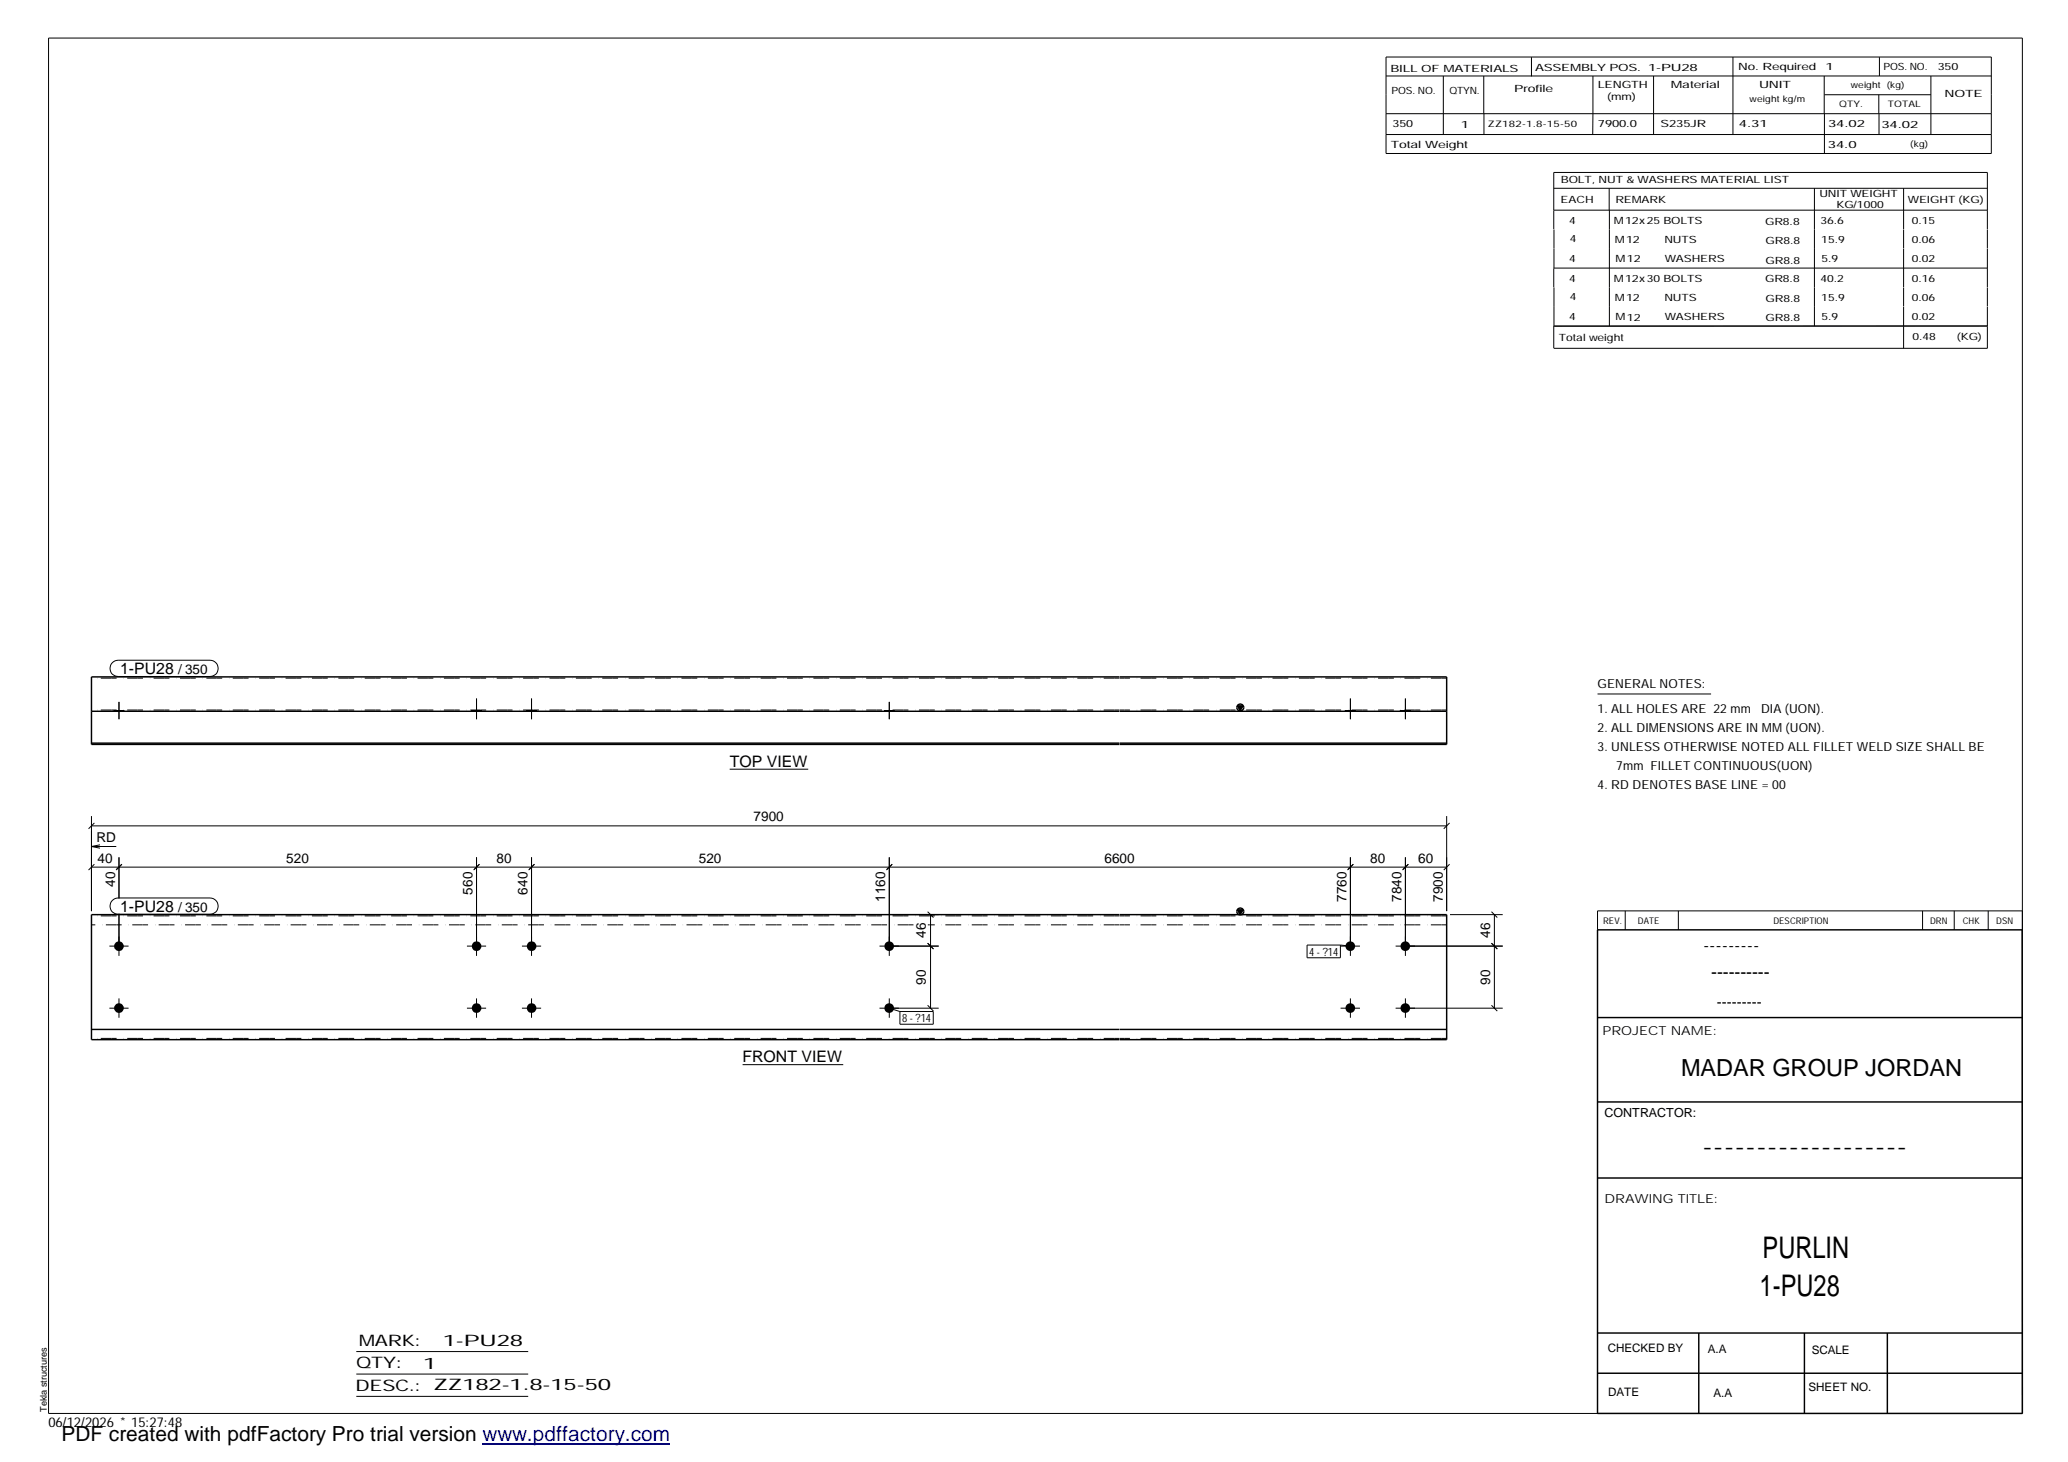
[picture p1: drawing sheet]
<svg xmlns="http://www.w3.org/2000/svg" width="420mm" height="297mm" viewBox="0 0 420 297" stroke-linecap="round" stroke-linejoin="round" font-family="sans-serif">
<g fill="#000">
<path d="M251.4 143.4h1.2l-.6 1zM251.4 184.9h1.2l-.6 .9z"/>
<path d="M23.2 144.3h1.9v.2h-1.9z" fill-rule="evenodd"/>
<path d="M23.2 144.3h1.9v.2h-1.9z" fill-rule="evenodd"/>
<path d="M95.8 144.3h2v.2h-2z" fill-rule="evenodd"/>
<path d="M95.8 144.3h2v.2h-2z" fill-rule="evenodd"/>
<path d="M107 144.3h2v.2h-2z" fill-rule="evenodd"/>
<path d="M107 144.3h2v.2h-2z" fill-rule="evenodd"/>
<path d="M179.7 144.3h2v.2h-2z" fill-rule="evenodd"/>
<path d="M179.7 144.3h2v.2h-2z" fill-rule="evenodd"/>
<path d="M273.3 144.3h2v.2h-2z" fill-rule="evenodd"/>
<path d="M273.3 144.3h2v.2h-2z" fill-rule="evenodd"/>
<path d="M284.5 144.3h2v.2h-2z" fill-rule="evenodd"/>
<path d="M284.5 144.3h2v.2h-2z" fill-rule="evenodd"/>
<circle cx="24.2" cy="192.2" r=".97"/>
<circle cx="96.8" cy="192.2" r=".99"/>
<circle cx="108" cy="192.2" r=".99"/>
<circle cx="180.7" cy="192.3" r=".98"/>
<circle cx="274.3" cy="192.3" r=".98"/>
<circle cx="285.5" cy="192.3" r=".98"/>
<circle cx="24.2" cy="204.8" r=".97"/>
<circle cx="96.8" cy="204.8" r=".99"/>
<circle cx="108" cy="204.8" r=".99"/>
<circle cx="180.7" cy="204.8" r=".98"/>
<circle cx="274.3" cy="204.8" r=".98"/>
<circle cx="285.5" cy="204.8" r=".98"/>
</g>
<g fill="none" stroke="#000" stroke-width=".2">
<path d="M9.9 7.7h401v279.5h-401zM281.6 11.6h123v19.6h-123zM281.6 15.4h123M293.2 15.4v11.9M301.5 15.4v7.7M311.1 11.6v3.9M323.6 15.4v11.9M336 15.4v11.9M352.1 11.6v15.7M370.6 15.4v7.7M370.7 19.2h21.6M381.7 19.2v3.9"/>
<path d="M381.8 11.6v3.8M392.3 15.4v11.9M281.6 23.1h123M281.6 27.3h123M301.5 23.1v4.2M315.7 38.3h88.1M326.9 38.3v4.4M368.6 38.3v27.9M370.7 23.1v8.1M381.8 23.1v4.2M386.8 38.3v8.3M315.7 42.7h88.1"/>
<path d="M315.7 46.6v-11.6h88.1v11.6M315.7 54.5v3.9M315.7 54.5h88.1M315.7 46.6v7.9M315.7 58.4v7.8M327 42.7v23.5M386.8 46.6v3.9M386.8 50.6v7.7M386.8 58.4v3.9M403.8 46.6v3.9M403.8 50.6v7.7M403.8 58.4v3.9"/>
<path d="M386.8 62.3v8.5M403.8 62.3v8.5h-88.1M403.8 66.2h-88.1v4.5M22.8 134.6l.6-.3 .6-.2h18.7a1.65 1.65 0 0 1 1.6 1.7 1.65 1.65 0 0 1-1.6 1.6h-18.7a1.65 1.65 0 0 1-1.5-1 1.65 1.65 0 0 1 .3-1.8zM23.2 144.3v.2M24.2 142.6v3.5M25.1 144.3v.2M95.8 144.3v.2M96.8 141.9v4.2M97.8 144.3v.2M107 144.3v.2M108 141.9v4.2"/>
<path d="M109 144.3v.2M148.3 156.3h15.9M179.7 144.3v.2M180.7 142.6v3.5M181.7 144.3v.2M273.3 144.3v.2M274.4 141.9v4.2M275.3 144.3v.2M284.5 144.3v.2M285.5 141.9v4.2M286.5 144.3v.2M324.6 141h23"/>
<path d="M18.6 167.8h275.3M18.6 165.8v19.3M18.6 176.2h275.3M18.6 172l1.7 .3M18.6 172h5M19.2 167.2l-1.2 1.2M19.2 175.6l-1.2 1.2M20.3 171.6l-1.7 .4M23.7 176.6l1.1-1-1.2 1.2M24.2 174.2v8.3M96.8 174.2v20M97.4 175.6l-1.2 1.2"/>
<path d="M108 174.2v20M108.6 175.6l-1.2 1.2M180.2 176.6l1.1-1-1.2 1.2M180.7 174.2v20M273.9 176.6l1.1-1-1.2 1.2M274.4 174.2v20M285 176.6l1.1-1-1.2 1.2M285.5 174.2v20M293.9 165.8v19.3M294.5 167.2l-1.2 1.2M294.5 175.6l-1.2 1.2M22.2 192.2h3.9"/>
<path d="M22.8 183l.6-.4 .6-.2h18.7a1.65 1.65 0 0 1 1.6 1.7 1.65 1.65 0 0 1-1.6 1.6h-18.7a1.65 1.65 0 0 1-1.5-1 1.65 1.65 0 0 1 .3-1.7zM24.2 185.7v8.5M94.9 192.2h3.9M106 192.2h3.9M178.7 192.2h12M181.4 185.8h9.3M188.5 191.6l1.2 1.2M188.5 185.2l1.2 1.2M189.1 185.8v19M265.6 192h6.7v2.6h-6.7zM272.3 192l2.1 .2M272.4 192.2h3.9"/>
<path d="M283.5 192.2h21.8M294.6 185.8h10.7M303 191.6l1.2 1.2M303 185.2l1.2 1.2M303.6 185.8v19M330.2 185.1v3.8M341 185.1v3.8M390.6 185.1v3.8M397 185.1v3.8M403.9 185.1v3.8M410.9 185.1h-86.3v3.8M22.2 204.8h3.9"/>
<path d="M24.2 202.8v4M94.9 204.8h3.9M96.8 202.8v4M106 204.8h3.9M108 202.8v4M150.9 216.3h20.4M178.7 204.8h12M180.7 202.8v4M180.7 204.8l2.1 .7M182.8 205.5h6.8v2.6h-6.8zM188.5 204.2l1.2 1.2M272.4 204.8h3.9"/>
<path d="M274.4 202.8v4M283.5 204.8h21.8M285.5 202.8v4M303 204.2l1.2 1.2M72.4 274.6h34.9M72.4 279.2h34.9M72.4 283.7h34.9"/>
</g>
<g fill="none" stroke="#000" stroke-width=".3">
<path d="M227.5 137.5h-208.9v13.7h208.9M227.5 137.5h66.4v13.7h-66.4M18.6 151h208.9M18.6 144.5h208.9M227.5 151h66.4M227.5 144.5h66.4M251.4 143.4h1.2l-.6 1zM227.5 185.8h-208.9v25.4h208.9M227.5 185.8h66.4v25.4h-66.4M251.4 184.9h1.2l-.6 .9zM324.6 188.9h86.2l.1 98.3h-86.3zM18.6 209.2h208.9"/>
<path d="M227.5 209.2h66.4M324.6 206.7h86.3M324.6 239.3h86.3M324.6 223.9h86.3M324.6 270.8h86.3M324.6 279h86.3M345.1 270.8v16.4M366.6 270.8v16.4M383.5 270.8v16.4"/>
<circle cx="252" cy="143.7" r=".71"/>
<circle cx="252" cy="185.2" r=".71"/>
</g>
<path d="M227.5 137.8h-208.9M293.9 137.8h-66.4M227.5 144.3h-208.9M293.9 144.3h-66.4M185.6 187.9h-167M227.5 187.9h-39M227.5 186.1h-208.9M293.9 187.9h-66.4M293.9 186.1h-66.4M227.5 211h-208.9M293.9 211h-66.4" fill="none" stroke="#000" stroke-width=".2" stroke-dasharray="1.1 0 2.1 .7 0 1.4" stroke-linecap="butt"/>
<path d="M98 293.3h38.2" fill="none" stroke="#00f" stroke-width=".3"/>
<g font-size="6.1">
<text x="358.1" y="255.5">PURLIN</text>
<text x="357.5" y="263.3">1-PU28</text>
</g>
<text font-size="4.8" x="341.5" y="218.6">MADAR GROUP JORDAN</text>
<text font-size="4.2" x="12.5" y="292.7">PDF created with pdfFactory Pro trial version www.pdffactory.com</text>
<g font-size="3.6">
<text x="346.1" y="193.2">---------</text>
<text x="347.7" y="198.6">----------</text>
<text x="345.8" y="234.2">-------------------</text>
</g>
<g font-size="3.2">
<text x="24.4" y="137">1-PU28</text>
<text x="148.3" y="155.8">TOP VIEW</text>
<text x="24.4" y="185.3">1-PU28</text>
<text x="150.9" y="215.8">FRONT VIEW</text>
<text x="72.9" y="273.5">MARK:</text>
<text x="90" y="273.5">1-PU28</text>
<text x="72.4" y="278">QTY:</text>
<text x="86" y="278.1">1</text>
<text x="72.2" y="282.6">DESC.:</text>
<text x="88.1" y="282.4">ZZ182-1.8-15-50</text>
</g>
<text font-size="3" x="348.8" y="204.5">---------</text>
<g font-size="2.8">
<text x="36.2" y="137">/ 350</text>
<text x="153.1" y="166.9">7900</text>
<text x="19.6" y="171.1">RD</text>
<text x="19.8" y="175.2">40</text>
<text x="58.2" y="175.2">520</text>
<text x="100.9" y="175.2">80</text>
<text x="142" y="175.2">520</text>
<text x="224.4" y="175.2">6600</text>
<text x="278.4" y="175.2">80</text>
<text x="288.2" y="175.2">60</text>
<text x="23.4" y="180.2" transform="rotate(-90 23.4 180.2)">40</text>
<text x="36.2" y="185.3">/ 350</text>
<text x="96" y="181.8" transform="rotate(-90 96 181.8)">560</text>
<text x="107.2" y="181.8" transform="rotate(-90 107.2 181.8)">640</text>
<text x="179.9" y="183.3" transform="rotate(-90 179.9 183.3)">1160</text>
<text x="273.6" y="183.3" transform="rotate(-90 273.6 183.3)">7760</text>
<text x="284.7" y="183.3" transform="rotate(-90 284.7 183.3)">7840</text>
<text x="293.1" y="183.3" transform="rotate(-90 293.1 183.3)">7900</text>
<text x="188.1" y="190.6" transform="rotate(-90 188.1 190.6)">46</text>
<text x="302.7" y="190.6" transform="rotate(-90 302.7 190.6)">46</text>
<text x="188.1" y="200.1" transform="rotate(-90 188.1 200.1)">90</text>
<text x="302.7" y="200.1" transform="rotate(-90 302.7 200.1)">90</text>
<text x="9.8" y="290">06/12/2026 * 15:27:48</text>
</g>
<g font-size="2.5">
<text x="324.6" y="139.9">GENERAL NOTES:</text>
<text x="324.6" y="148.7">2. ALL DIMENSIONS ARE IN MM (UON).</text>
<text x="324.6" y="144.9">1. ALL HOLES ARE 22 mm</text>
<text x="357.8" y="144.9">DIA (UON).</text>
<text x="324.6" y="152.5">3. UNLESS OTHERWISE NOTED ALL FILLET WELD SIZE SHALL BE</text>
<text x="324.6" y="160.2">4. RD DENOTES BASE LINE = 00</text>
<text x="328.4" y="156.4">7mm FILLET CONTINUOUS(UON)</text>
<text x="325.6" y="210.3">PROJECT NAME:</text>
<text x="326" y="226.9">CONTRACTOR:</text>
<text x="326" y="244.4">DRAWING TITLE:</text>
</g>
<g font-size="2.4">
<text x="326.7" y="274.7">CHECKED BY</text>
<text x="347" y="275">A.A</text>
<text x="368.1" y="275.1">SCALE</text>
<text x="326.7" y="283.6">DATE</text>
<text x="348.1" y="283.9">A.A</text>
<text x="367.5" y="282.6">SHEET NO.</text>
</g>
<g font-size="2.3">
<text x="266" y="194.2">4 - ?14</text>
<text x="183.3" y="207.7">8 - ?14</text>
</g>
<g font-size="2">
<text x="282.5" y="14.6">BILL OF MATERIALS</text>
<text x="311.9" y="14.4">ASSEMBLY POS.</text>
<text x="324.6" y="17.9">LENGTH</text>
<text x="334.9" y="14.4">1-PU28</text>
<text x="339.5" y="17.9">Material</text>
<text x="353.1" y="14.2">No. Required</text>
<text x="357.4" y="17.9">UNIT</text>
<text x="370.9" y="14.2">1</text>
<text x="382.7" y="14.2">POS. NO.</text>
<text x="393.7" y="14.3">350</text>
<text x="282.7" y="19.1">POS. NO.</text>
<text x="294.5" y="19">QTYN.</text>
<text x="307.6" y="18.7">Profile</text>
<text x="326.5" y="20.4">(mm)</text>
<text x="395.1" y="19.6">NOTE</text>
<text x="282.9" y="25.8">350</text>
<text x="296.8" y="26">1</text>
<text x="324.7" y="25.9">7900.0</text>
<text x="337.4" y="25.9">S235JR</text>
<text x="353.3" y="25.9">4.31</text>
<text x="371.4" y="25.9">34.02</text>
<text x="382.3" y="25.9">34.02</text>
<text x="282.6" y="30.1">Total Weight</text>
<text x="371.4" y="30">34.0</text>
<text x="317.1" y="41.3">EACH</text>
<text x="317.1" y="37.2">BOLT, NUT &amp; WASHERS MATERIAL LIST</text>
<text x="328.2" y="41.3">REMARK</text>
<text x="369.7" y="40.1">UNIT WEIGHT</text>
<text x="387.6" y="41.2">WEIGHT (KG)</text>
<text x="318.8" y="45.4">4</text>
<text x="327.9" y="45.6">M12x25 BOLTS</text>
<text x="358.6" y="45.6">GR8.8</text>
<text x="369.9" y="45.5">36.6</text>
<text x="373.1" y="42.2">KG/1000</text>
<text x="388.4" y="45.5">0.15</text>
<text x="318.8" y="53.3">4</text>
<text x="318.9" y="49.2">4</text>
<text x="328.1" y="49.3">M12</text>
<text x="328.3" y="53.3">M12</text>
<text x="338.2" y="49.4">NUTS</text>
<text x="338.2" y="53.3">WASHERS</text>
<text x="358.7" y="49.6">GR8.8</text>
<text x="358.7" y="53.5">GR8.8</text>
<text x="370" y="49.3">15.9</text>
<text x="370.1" y="53.2">5.9</text>
<text x="388.4" y="49.4">0.06</text>
<text x="388.4" y="53.3">0.02</text>
<text x="318.8" y="57.2">4</text>
<text x="327.9" y="57.3">M12x30 BOLTS</text>
<text x="358.6" y="57.4">GR8.8</text>
<text x="369.9" y="57.3">40.2</text>
<text x="388.4" y="57.2">0.16</text>
<text x="318.8" y="65.1">4</text>
<text x="318.9" y="61">4</text>
<text x="328.1" y="61.2">M12</text>
<text x="328.3" y="65.1">M12</text>
<text x="338.2" y="61.2">NUTS</text>
<text x="338.2" y="65.1">WASHERS</text>
<text x="358.7" y="61.4">GR8.8</text>
<text x="358.7" y="65.3">GR8.8</text>
<text x="370" y="61.1">15.9</text>
<text x="370.1" y="65">5.9</text>
<text x="388.4" y="61.2">0.06</text>
<text x="388.4" y="65.1">0.02</text>
<text x="316.7" y="69.3">Total weight</text>
<text x="388.6" y="69.1">0.48</text>
<text x="397.6" y="69">(KG)</text>
</g>
<g font-size="1.9">
<text x="325.7" y="187.8">REV.</text>
<text x="332.8" y="187.6">DATE</text>
<text x="360.3" y="187.7">DESCRIPTION</text>
<text x="392.1" y="187.6">DRN</text>
<text x="398.8" y="187.6">CHK</text>
<text x="405.6" y="187.7">DSN</text>
<text x="9.5" y="286.8" transform="rotate(-90 9.5 286.8)">Tekla structures</text>
</g>
<g font-size="1.8">
<text x="376" y="17.9">weight (kg)</text>
<text x="355.5" y="20.7">weight kg/m</text>
<text x="373.6" y="21.7">QTY.</text>
<text x="383.5" y="21.8">TOTAL</text>
<text x="302.3" y="25.9">ZZ182-1.8-15-50</text>
<text x="388.1" y="29.8">(kg)</text>
</g>
</svg>
